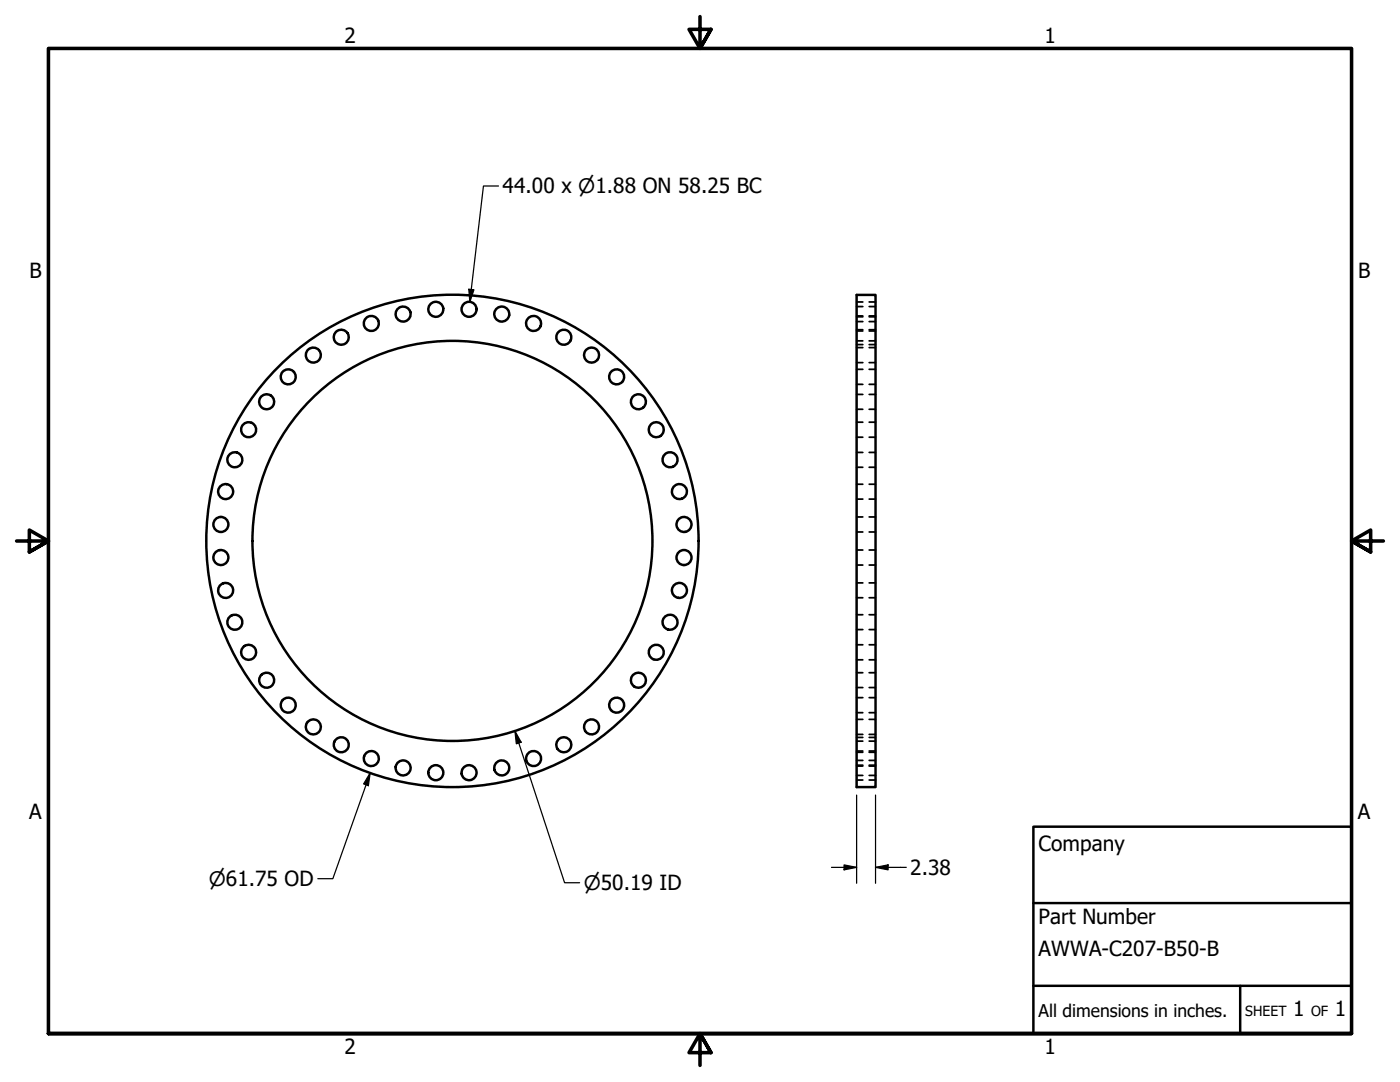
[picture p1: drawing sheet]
<svg xmlns="http://www.w3.org/2000/svg" width="279mm" height="216mm" viewBox="0 0 279 216" stroke-linecap="round" stroke-linejoin="round" font-family="sans-serif">
<!-- layer: Visible (ANSI) -->
<g fill="none" stroke="#000" stroke-width=".49">
<path d="M171 58.8h3.7v98.3h-3.7z"/>
<circle cx="57.5" cy="75.2" r="1.5"/>
<circle cx="62.5" cy="70.9" r="1.5"/>
<circle cx="68.1" cy="67.3" r="1.5"/>
<circle cx="74.1" cy="64.5" r="1.5"/>
<circle cx="80.5" cy="62.7" r="1.5"/>
<circle cx="87" cy="61.7" r="1.5"/>
<circle cx="93.6" cy="61.7" r="1.5"/>
<circle cx="100.1" cy="62.7" r="1.5"/>
<circle cx="106.5" cy="64.5" r="1.5"/>
<circle cx="112.5" cy="67.3" r="1.5"/>
<circle cx="118.1" cy="70.9" r="1.5"/>
<circle cx="123.1" cy="75.2" r="1.5"/>
<circle cx="45" cy="98.1" r="1.5"/>
<circle cx="46.9" cy="91.7" r="1.5"/>
<circle cx="49.6" cy="85.7" r="1.5"/>
<circle cx="53.2" cy="80.2" r="1.5"/>
<circle cx="127.4" cy="80.2" r="1.5"/>
<circle cx="131" cy="85.7" r="1.5"/>
<circle cx="133.7" cy="91.7" r="1.5"/>
<circle cx="135.6" cy="98.1" r="1.5"/>
<circle cx="44.1" cy="104.7" r="1.5"/>
<circle cx="44.1" cy="111.2" r="1.5"/>
<circle cx="45" cy="117.8" r="1.5"/>
<circle cx="90.3" cy="107.9" r="49.1"/>
<circle cx="90.3" cy="107.9" r="39.9"/>
<circle cx="135.6" cy="117.8" r="1.5"/>
<circle cx="136.5" cy="104.7" r="1.5"/>
<circle cx="136.5" cy="111.2" r="1.5"/>
<circle cx="46.9" cy="124.2" r="1.5"/>
<circle cx="49.6" cy="130.2" r="1.5"/>
<circle cx="53.2" cy="135.7" r="1.5"/>
<circle cx="127.4" cy="135.7" r="1.5"/>
<circle cx="131" cy="130.2" r="1.5"/>
<circle cx="133.7" cy="124.2" r="1.5"/>
<circle cx="57.5" cy="140.7" r="1.5"/>
<circle cx="62.5" cy="145" r="1.5"/>
<circle cx="68.1" cy="148.6" r="1.5"/>
<circle cx="74.1" cy="151.4" r="1.5"/>
<circle cx="80.5" cy="153.2" r="1.5"/>
<circle cx="87" cy="154.2" r="1.5"/>
<circle cx="93.6" cy="154.2" r="1.5"/>
<circle cx="100.1" cy="153.2" r="1.5"/>
<circle cx="106.5" cy="151.4" r="1.5"/>
<circle cx="112.5" cy="148.6" r="1.5"/>
<circle cx="118.1" cy="145" r="1.5"/>
<circle cx="123.1" cy="140.7" r="1.5"/>
</g>
<!-- layer: Hidden (ANSI) -->
<g fill="none" stroke="#000" stroke-width=".35">
<path d="M171 68h1.2M171 64.2h1.2M171 61.2h1.2M171 66h1.2M171 63h1.2M171 68.8h1.2M171 65.8h1.2M171 72.4h1.2M171 69.4h1.2M171 76.7h1.2M171 73.7h1.2M171 78.7h1.2"/>
<path d="M171 63.2h1.2M171 60.3h1.2M173.5 68h1.2M173.5 64.2h1.2M173.5 61.2h1.2M173.5 66h1.2M173.5 63h1.2M173.5 68.8h1.2M173.5 65.8h1.2M173.5 72.4h1.2M173.5 69.4h1.2M173.5 76.7h1.2"/>
<path d="M173.5 73.7h1.2M173.5 78.7h1.2M173.5 63.2h1.2M173.5 60.3h1.2M171 81.7h1.2M171 87.2h1.2M171 84.2h1.2M171 93.2h1.2M171 90.3h1.2M171 99.6h1.2M171 96.6h1.2M173.5 81.7h1.2"/>
<path d="M173.5 87.2h1.2M173.5 84.2h1.2M173.5 93.2h1.2M173.5 90.3h1.2M173.5 99.6h1.2M173.5 96.6h1.2M171 106.2h1.2M171 103.2h1.2M171 112.7h1.2M171 109.7h1.2M171 119.3h1.2M171 116.3h1.2"/>
<path d="M173.5 106.2h1.2M173.5 103.2h1.2M173.5 112.7h1.2M173.5 109.7h1.2M173.5 119.3h1.2M173.5 116.3h1.2M171 125.6h1.2M171 122.7h1.2M171 131.7h1.2M171 128.7h1.2M171 137.2h1.2M171 134.2h1.2"/>
<path d="M171 139.2h1.2M173.5 125.6h1.2M173.5 122.7h1.2M173.5 131.7h1.2M173.5 128.7h1.2M173.5 137.2h1.2M173.5 134.2h1.2M173.5 139.2h1.2M171 147.9h1.2M171 142.2h1.2M171 146.5h1.2M171 143.5h1.2"/>
<path d="M171 150.1h1.2M171 147.1h1.2M171 152.9h1.2M171 149.9h1.2M171 154.7h1.2M171 151.7h1.2M171 155.6h1.2M171 152.7h1.2M173.5 147.9h1.2M173.5 142.2h1.2M173.5 146.5h1.2M173.5 143.5h1.2"/>
<path d="M173.5 150.1h1.2M173.5 147.1h1.2M173.5 152.9h1.2M173.5 149.9h1.2M173.5 154.7h1.2M173.5 151.7h1.2M173.5 155.6h1.2M173.5 152.7h1.2"/>
</g>
<!-- layer: Border (ANSI) -->
<path d="M139.7 3.3v6.4l-2.2-3.8h4.4l-2.2 3.8 2.2-3.8M3.3 107.9h6.4l-3.8-2.1v4.3l3.8-2.2-3.8 2.2M276.1 107.9h-6.4l3.8-2.1v4.3l-3.8-2.2 3.8 2.2M9.7 206.2v-196.5h260v196.5h-260h260M141.9 210l-2.2-3.8 2.2 3.8h-4.4l2.2-3.8v6.4" fill="none" stroke="#000" stroke-width=".71"/>
<!-- layer: Title (ANSI) -->
<path d="M206.2 165h63.5v41.2h-63.5zM206.2 196.7h63.5M206.2 180.2h63.5M247.5 196.7v9.5" fill="none" stroke="#000" stroke-width=".49"/>
<!-- layer: Dimension (ANSI) -->
<path d="M99.5 37.1h-3l-2.7 23.2M93.6 57.7l1 .1-.8 2.5zM73.9 154.2l-.4 2.6-.9-.4zM73.9 154.2l-7.5 21.1h-3M102.8 145.9l1.2 2.2-1 .3zM102.8 145.9l9.9 30.2h3M171 158.6v17.6M174.7 158.6v17.6M165.9 173.1h5.1M168.5 172.6l2.5 .5-2.5 .5zM174.7 173.1l2.5-.5v1zM174.7 173.1h6.2" fill="none" stroke="#000" stroke-width=".25"/>
<g fill="#000">
<path d="M93.6 57.7l1 .1-.8 2.5z" fill-rule="evenodd"/>
<path d="M73.9 154.2l-.4 2.6-.9-.4z" fill-rule="evenodd"/>
<path d="M102.8 145.9l1.2 2.2-1 .3z" fill-rule="evenodd"/>
<path d="M168.5 172.6l2.5 .5-2.5 .5z" fill-rule="evenodd"/>
<path d="M174.7 173.1l2.5-.5v1z" fill-rule="evenodd"/>
</g>
<g font-size="4.2">
<text x="68.7" y="8.6">2</text>
<text x="208.4" y="8.6">1</text>
<text x="100.3" y="38.6">44.00 x ⌀1.88 ON 58.25 BC</text>
<text x="5.9" y="55.5">B</text>
<text x="271" y="55.5">B</text>
<text x="5.8" y="163.4">A</text>
<text x="271" y="163.4">A</text>
<text x="207.3" y="169.8">Company</text>
<text x="181.6" y="174.6">2.38</text>
<text x="207.3" y="184.4">Part Number</text>
<text x="207.3" y="190.7">AWWA-C207-B50-B</text>
<text x="258.1" y="202.8">1</text>
<text x="266.4" y="202.8">1</text>
<text x="68.7" y="210.3">2</text>
<text x="208.4" y="210.3">1</text>
</g>
<g font-size="4">
<text x="41.7" y="176.8">⌀61.75 OD</text>
<text x="116.5" y="177.6">⌀50.19 ID</text>
</g>
<text font-size="3.5" x="207.3" y="202.9">All dimensions in inches.</text>
<g font-size="2.8">
<text x="248.5" y="202.8">SHEET</text>
<text x="261.7" y="202.8">OF</text>
</g>
</svg>
